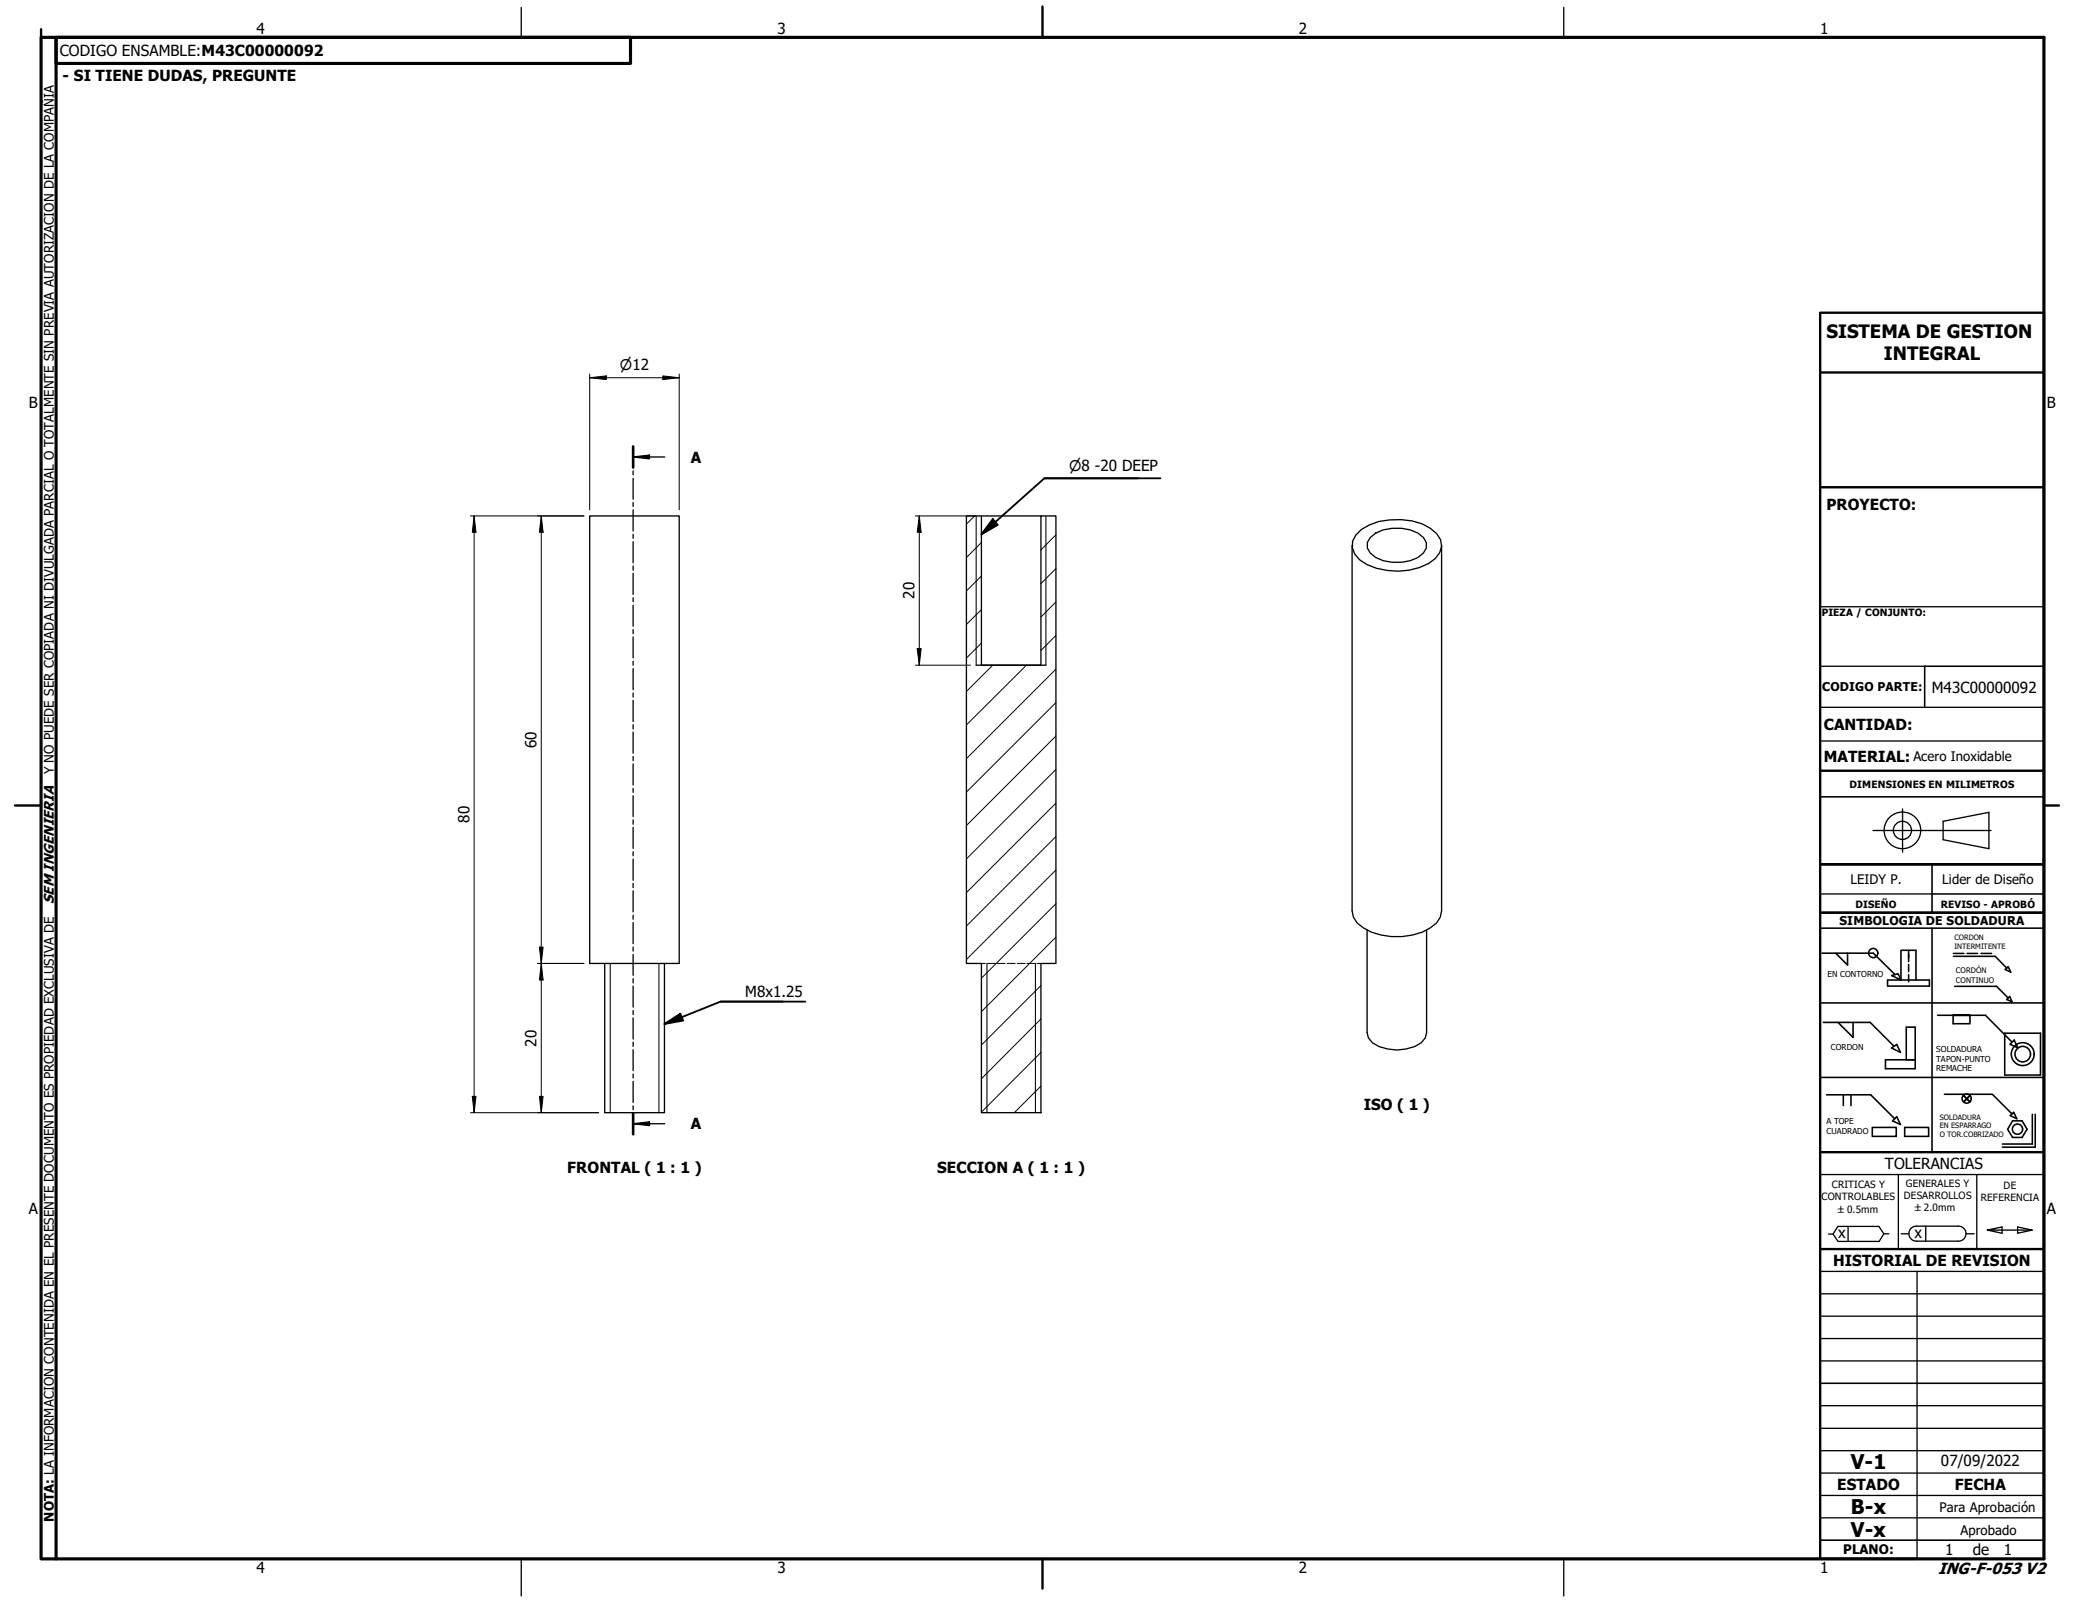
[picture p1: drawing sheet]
<svg xmlns="http://www.w3.org/2000/svg" width="279mm" height="216mm" viewBox="0 0 279 216" stroke-linecap="round" stroke-linejoin="round" font-family="sans-serif">
<!-- layer: Hatch (ISO) -->
<g fill="none" stroke="#000" stroke-width=".13">
<path d="M130.6 69.1l-1.1 1.1M131.5 77.2l-2 2M131.5 72.7l-2 2M139.6 69.1l-.1 .1M141.5 76.2l-2 2M141.5 71.7l-2 2M131.5 86.2l-2 2M131.5 81.7l-2 2M133 89.1l-3.5 3.6M137.5 89.1l-8 8.1M141.5 98.6l-12 12M141.5 94.2l-12 12"/>
<path d="M141.5 89.7l-12 12M141.5 85.2l-2 2M141.5 80.7l-2 2M141.5 116.6l-12 12M141.5 112.1l-12 12M141.5 107.6l-12 12M141.5 103.1l-12 12M139.5 136.6l-8 8M139.5 132.1l-8 8M141.5 125.6l-10 10M141.5 121.1l-10 10M139.5 145.6l-3.6 3.5"/>
<path d="M139.5 141l-8 8"/>
</g>
<!-- layer: Visible (ISO) -->
<g fill="none" stroke="#000" stroke-width=".18">
<path d="M79 69.1h12v60h-12zM129.5 69.1h2v20h8v-20h2v60h-2v20h-8v-20h-2zM131.5 69.1h8M181.2 73.1v49l.2 .8 .5 .8a8.6 8.6 0 0 0 8.7 1.2l1.1-.5 .8-.7 .5-.8 .2-.8v-49M181.7 71.7a6.4 6.4 0 0 1 4.5-2 7.9 7.9 0 0 1 6.3 1.8 2.24 2.24 0 0 1-.2 3.4 8.8 8.8 0 0 1-9.1 .8 2.85 2.85 0 0 1-1.9-3.2zM183.6 72a5 5 0 0 1 4.2-1.2 3.6 3.6 0 0 1 3.3 1.9v.7a3.6 3.6 0 0 1-3.3 2 5 5 0 0 1-4.2-1.3l-.4-.7v-.7zM130.8 89.1h9.4M243.9 89.3h14M243.9 81.3h30M243.9 94.8h30M243.9 99.3h30M243.9 119.8h15"/>
<path d="M81 129.1v20h8v-20M183.2 124.6v13.8l.2 .7 .5 .7a6 6 0 0 0 6.5 0l.6-.7 .2-.7v-13.8M243.9 179.4h30M243.9 176.4h30M243.9 173.4h30M243.9 170.4h30M247.6 164.4v2M252.4 165.3l-.6 1.1h-5.5l-.7-1h-.6M253.1 165.3h-.7l-.6-.9h-5.5l-.7 1M254.8 165.3h1M256.9 166.3h5.5M256.9 164.3h5.5"/>
<path d="M256.9 164.3a1.01 1.01 0 0 0-1.1 1 1.01 1.01 0 0 0 1.1 1M256.9 170.4v38.5M258.1 164.3v2M262.4 164.3a1.01 1.01 0 0 1 1.1 1 1.01 1.01 0 0 1-1.1 1M263.5 165.3h1M266.3 164.9l2 .4v-.9l-2 .5h6M270.4 164.4l1.9 .5-1.9 .4zM243.9 182.4h30"/>
</g>
<!-- layer: Visible Narrow (ISO) -->
<path d="M130.8 69.1v20M140.2 69.1v20M81.8 129.1v20M88.3 129.1v20M132.3 129.1v20M138.7 129.1v20" fill="none" stroke="#000" stroke-width=".14"/>
<!-- layer: Hidden (ISO) -->
<path d="M131.5 129.1h.5M132.3 129.1h1.1M133.6 129.1h1.1M135 129.1h1M136.3 129.1h1.1M137.6 129.1h1.1M139 129.1h.5" fill="none" stroke="#000" stroke-width=".13"/>
<!-- layer: Section Line (ISO) -->
<g fill="none" stroke="#000" stroke-width=".18">
<path d="M84.8 59.8v2.9M84.8 61.2l2.2-.2v.5zM84.8 63.1v.5M84.8 64.1v2.8M84.8 67.3v.6M84.8 68.3v2.9M84.8 71.6v.5M84.8 72.6v2.8M84.8 75.8v.6M84.8 76.8v2.9M84.8 61.2h4.3M84.8 80.1v.5"/>
<path d="M84.8 81.1v2.8M84.8 84.4v.5M84.8 85.4v2.8M84.8 88.6v.5M84.8 89.6v2.8M84.8 92.9v.5M84.8 93.9v2.8M84.8 97.1v.6M84.8 98.1v2.8M84.8 101.4v.5M84.8 102.4v2.8M84.8 105.7v.5"/>
<path d="M84.8 106.6v2.8M84.8 109.9v.6M84.8 110.9v2.8M84.8 114.2v.5M84.8 115.1v2.9M84.8 118.4v.6M84.8 119.4v2.8M84.8 122.7v.5M84.8 123.6v2.9M84.8 126.9v.6M84.8 127.9v2.8M84.8 131.2v.5"/>
<path d="M84.8 132.2v2.8M84.8 135.4v.6M84.8 136.4v2.8M84.8 139.7v.5M84.8 150.6l2.2-.2v.4zM84.8 140.7v2.8M84.8 143.9v.6M84.8 144.9v2.8M84.8 148.2v.5M84.8 149.2v2.8M84.8 150.6h4.3"/>
</g>
<path d="M84.8 59.8v2.9M84.8 149.2v2.8" fill="none" stroke="#000" stroke-width=".35"/>
<path d="M84.8 61.2l2.2-.2v.5zM84.8 150.6l2.2-.2v.4z" fill="#000"/>
<!-- layer: Border (ANSI) -->
<path d="M5.5 5h268.4v203.9h-268.4zM7.5 5h77v3.5h-77zM7.5 5v203.9" fill="none" stroke="#000" stroke-width=".42"/>
<!-- layer: Border (ISO) -->
<path d="M5.5 3.9v1.1M139.7 .9v4.1M2 107.9h3.5M273.9 107.9h2M139.7 208.9v4" fill="none" stroke="#000" stroke-width=".32"/>
<!-- layer: Border (ANSI) -->
<path d="M69.8 1v4M209.5 1v4M69.8 208.9v5M209.5 208.9v5" fill="none" stroke="#000" stroke-width=".18"/>
<!-- layer: Title (ISO) -->
<path d="M243.9 49.9h30M243.9 65.3v-23.4h30v164.5M243.9 65.3v57M243.9 65.3h30M243.9 103.3h30M273.9 115.8h-30h30M243.9 122.3v32.1h30M243.9 122.3h30M243.9 154.4v54.5h13M243.9 167.4h30" fill="none" stroke="#000" stroke-width=".32"/>
<!-- layer: Title (ANSI) -->
<g fill="none" stroke="#000" stroke-width=".21">
<path d="M273.9 89.3h-16v5.5M243.9 106.8h30M258.9 119.8h15M258.9 115.8v6.5M243.9 122.3h30h-29.7M243.9 124.4h30M243.9 134.4h30M244.2 127.7h6.8l2.9 2.9M244.3 137h6.3l3.2 3.2M246 127.7l1.6 1.6v-1.6M246.3 137l2 2v-2M252.9 131.3h5.7v.9h-5.7z"/>
<path d="M253.5 130.7l.9-.2 .3 .8zM254.7 131.3v-3.9h2.1v3.9M255.8 127.4v1.5M255.8 129.3v.9M255.8 130.6v1M258.9 124.4v30M259.6 136.1h6.5l3.5 3.6M261.7 136.1v1.1h2.3v-1.1h-2.3h2.3M261.8 127.8h1.4M261.8 128.2h5.6l1.5 1.6M261.9 132.2h5.6l1.6 1.5M263.6 127.8h1.4"/>
<path d="M265.5 127.8h1.4M268.6 138.5h4.8v5.6h-4.8zM269.1 129.5l.4 .8-.8-.4zM269.3 133.5l.3 .8-.7-.4zM269.9 139.4l.5 1-1.1-.5zM243.9 144.4h30M244.8 146.7h5.9l3.2 3.2M247 146.7v1.5M248 146.7v1.5M250.9 151.1h3.2v1.2h-3.2zM253.5 140.4l.7-.4 .5 1zM254.2 149.6l.5 1.1-1.1-.5z"/>
<path d="M255.2 151.1h3.2v1.2h-3.2zM255.4 142v-4.3h1.2v5.5h-3.9v-1.2h3.9M260.6 146.6h6.4l2.6 2.7M263.1 146.8l.9 .9M264 146.8l-.9 .9 .9-.9M269.4 149.5l.4-.5 .5 .9zM269.7 150.2h1.3l.6 1.1-.6 1.1h-1.3l-.7-1.1zM272.3 149.3v4h-4M272.7 149.3v4.4h-4.4M243.9 185.4h30M243.9 206.4h30"/>
<circle cx="251" cy="127.7" r=".62"/>
<circle cx="263.5" cy="147.2" r=".62"/>
<circle cx="270.4" cy="151.3" r=".69"/>
<circle cx="271.1" cy="141.3" r="1.53"/>
<circle cx="271.1" cy="141.3" r="1.04"/>
</g>
<g fill="none" stroke="#000" stroke-width=".18">
<path d="M260.4 110.1l6.1-1.2v4.8l-6.1-1.2zM243.9 157.4h30M254.4 157.4v10M264.9 157.4v10M243.9 191.4h30M243.9 194.4h30M243.9 188.4h30M243.9 197.4h30M243.9 203.4h30M243.9 200.4h30"/>
<circle cx="254.9" cy="111.3" r="2.45"/>
<circle cx="254.9" cy="111.3" r="1.22"/>
</g>
<!-- layer: Centerline (ANSI) -->
<path d="M251 111.3h15.8M255 108.4v5.8" fill="none" stroke="#000" stroke-width=".18"/>
<!-- layer: Dimension (ISO) -->
<g fill="none" stroke="#000" stroke-width=".13">
<path d="M79 50.6l2.2-.2v.5zM79 50.6h12M79 50.1v18.2M88.8 50.4l2.2 .2-2.2 .3zM91 50.1v18.2M63 69.1h15.2M63.5 69.1l.3 2.2h-.5zM63.5 69.1v80M72.5 69.1l.3 2.2h-.5zM72.5 69.1v80M122.7 69.1h8M123.2 69.1l.2 2.2h-.5z"/>
<path d="M123.2 69.1v20M122.7 89.1h7.3M122.9 86.9h.5l-.2 2.2zM72 129.1h6.2M72.3 126.9h.5l-.3 2.2zM72.5 129.1l.3 2.2h-.5zM63 149.1h17.2M63.3 146.9h.5l-.3 2.2zM72.3 146.9h.5l-.3 2.2z"/>
</g>
<path d="M79 50.6l2.2-.2v.5zM88.8 50.4l2.2 .2-2.2 .3zM63.5 69.1l.3 2.2h-.5zM72.5 69.1l.3 2.2h-.5zM123.2 69.1l.2 2.2h-.5zM122.9 86.9h.5l-.2 2.2zM72.3 126.9h.5l-.3 2.2zM72.5 129.1l.3 2.2h-.5zM63.3 146.9h.5l-.3 2.2zM72.3 146.9h.5l-.3 2.2z" fill="#000"/>
<!-- layer: Symbol (ISO) -->
<path d="M133 69.6l.7 .7-2.2 1.3zM139.9 64.1h15.6M152.5 64.1h-12.6l-8.4 7.5M89 137.2l2.2-1.3 .3 .9zM96.6 134.2h11.3M104.9 134.2h-8.3l-7.6 3" fill="none" stroke="#000" stroke-width=".25"/>
<path d="M133 69.6l.7 .7-2.2 1.3zM89 137.2l2.2-1.3 .3 .9z" fill="#000"/>
<g font-size="2.7">
<text x="248" y="196.9">V-1</text>
<text x="248" y="202.9">B-x</text>
<text x="248" y="205.9">V-x</text>
</g>
<g font-size="2.5">
<text x="244.8" y="45.3">SISTEMA DE GESTION</text>
<text x="252.4" y="48.3">INTEGRAL</text>
</g>
<text font-size="2.2" x="259.7" y="210.9">ING-F-053 V2</text>
<g font-size="2">
<text x="34.4" y="4.6">4</text>
<text x="104.2" y="4.6">3</text>
<text x="174.1" y="4.6">2</text>
<text x="243.9" y="4.6">1</text>
<text x="8" y="7.5">CODIGO ENSAMBLE:M43C00000092</text>
<text x="8.4" y="10.9">- SI TIENE DUDAS, PREGUNTE</text>
<text x="3.9" y="54.7">B</text>
<text x="274.3" y="54.7">B</text>
<text x="92.6" y="62">A</text>
<text x="244.8" y="68.3">PROYECTO:</text>
<text x="122.6" y="80.3" transform="rotate(-90 122.6 80.3)">20</text>
<text x="258.9" y="92.8">M43C00000092</text>
<text x="71.9" y="100.3" transform="rotate(-90 71.9 100.3)">60</text>
<text x="244.4" y="97.8">CANTIDAD:</text>
<text x="244.4" y="102.1">MATERIAL:</text>
<text x="62.9" y="110.2" transform="rotate(-90 62.9 110.2)">80</text>
<text x="99.9" y="133.6">M8x1.25</text>
<text x="71.9" y="140.3" transform="rotate(-90 71.9 140.3)">20</text>
<text x="182.7" y="148.8">ISO ( 1 )</text>
<text x="92.6" y="151.3">A</text>
<text x="76" y="157.2">FRONTAL ( 1 : 1 )</text>
<text x="125.6" y="157.2">SECCION A ( 1 : 1 )</text>
<text x="252.6" y="156.7">TOLERANCIAS</text>
<text x="3.8" y="162.7">A</text>
<text x="246.3" y="165.9">x</text>
<text x="256.5" y="165.9">x</text>
<text x="274.3" y="162.7">A</text>
<text x="245.6" y="169.7">HISTORIAL DE REVISION</text>
<text x="260.1" y="196.5">07/09/2022</text>
<text x="246.2" y="199.6">ESTADO</text>
<text x="262" y="199.6">FECHA</text>
<text x="260.7" y="208.5">1</text>
<text x="264.4" y="208.5">de</text>
<text x="268.5" y="208.5">1</text>
<text x="34.4" y="210.8">4</text>
<text x="104.2" y="210.8">3</text>
<text x="174.1" y="210.8">2</text>
<text x="243.9" y="210.8">1</text>
</g>
<g font-size="1.9">
<text x="83.1" y="49.6">⌀12</text>
<text x="143.3" y="63.1">⌀8 -20 DEEP</text>
<text x="7.2" y="121.1" transform="rotate(-90 7.2 121.1)">SEM INGENIERIA</text>
</g>
<g font-size="1.8">
<text x="256.4" y="102">Acero Inoxidable</text>
<text x="7.2" y="103.8" transform="rotate(-90 7.2 103.8)">Y NO PUEDE SER COPIADA NI DIVULGADA PARCIAL O TOTALMENTE SIN PREVIA AUTORIZACION DE LA COMPAÑIA</text>
<text x="248" y="118.5">LEIDY P.</text>
<text x="260.3" y="118.5">Lider de Diseño</text>
<text x="7.2" y="203.9" transform="rotate(-90 7.2 203.9)">NOTA: LA INFORMACION CONTENIDA EN EL PRESENTE DOCUMENTO ES PROPIEDAD EXCLUSIVA DE</text>
<text x="259.9" y="202.7">Para Aprobación</text>
<text x="247" y="208.3">PLANO:</text>
<text x="262.7" y="205.8">Aprobado</text>
</g>
<g font-size="1.6">
<text x="244.2" y="92.6">CODIGO PARTE:</text>
<text x="246.5" y="123.9">SIMBOLOGIA DE SOLDADURA</text>
</g>
<g font-size="1.3">
<text x="244.1" y="82.6">PIEZA / CONJUNTO:</text>
<text x="247.8" y="105.6">DIMENSIONES EN MILIMETROS</text>
<text x="248.6" y="121.7">DISEÑO</text>
<text x="260.1" y="121.7">REVISO - APROBÓ</text>
<text x="244.1" y="160.9">CONTROLABLES</text>
<text x="245.5" y="159.2">CRITICAS Y</text>
<text x="255.1" y="160.7">DESARROLLOS</text>
<text x="255.4" y="159.1">GENERALES Y</text>
<text x="265.4" y="160.9">REFERENCIA</text>
<text x="268.5" y="159.3">DE</text>
<text x="246.3" y="162.5">±0.5mm</text>
<text x="256.6" y="162.3">±2.0mm</text>
</g>
<g font-size="1.1">
<text x="244.9" y="130.9">EN CONTORNO</text>
<text x="245.4" y="140.7">CORDON</text>
<text x="259.5" y="141">SOLDADURA</text>
<text x="259.5" y="142.3">TAPON-PUNTO</text>
<text x="259.5" y="143.6">REMACHE</text>
<text x="244.8" y="150.6">A TOPE</text>
<text x="244.8" y="151.9">CUADRADO</text>
</g>
<g font-size="1">
<text x="261.9" y="126">CORDON</text>
<text x="261.9" y="127.2">INTERMITENTE</text>
<text x="262.1" y="130.4">CORDÓN</text>
<text x="262.1" y="131.7">CONTINUO</text>
<text x="259.9" y="150">SOLDADURA</text>
<text x="259.9" y="151.2">EN ESPARRAGO</text>
<text x="259.9" y="152.4">O TOR.COBRIZADO</text>
</g>
</svg>
